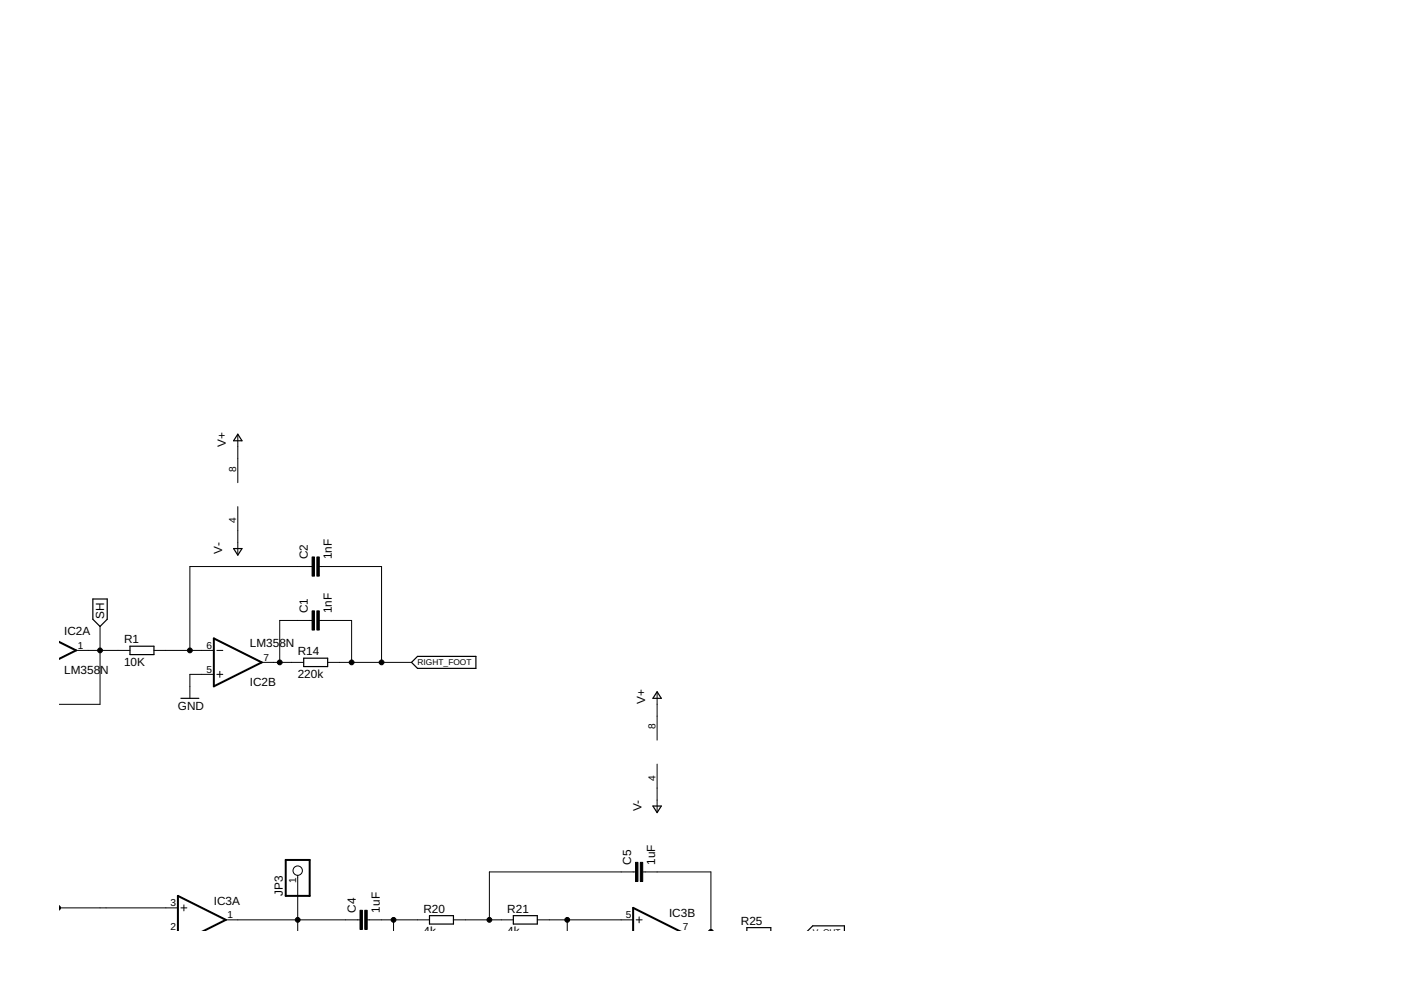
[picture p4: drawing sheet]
<svg xmlns="http://www.w3.org/2000/svg" width="297mm" height="210mm" viewBox="0 0 297 210" stroke-linecap="round" stroke-linejoin="round" font-family="sans-serif">
<g fill="none" stroke="#000" stroke-width=".25">
<path d="M50.4 92.1l.9 1.4h-1.8zM49.5 116.3h1.8l-.9 1.4zM19.7 127h3v4.3l-1.5 1.5-1.5-1.5zM27.6 137h5v1.8h-5zM64.4 139.6h5.1v1.7h-5.1zM38.4 148.1h3.8M87.2 140.4l1.3-1.2h12.4v2.5h-12.4zM139.3 146.7l.9 1.4h-1.8zM138.4 170.9h1.8l-.9 1.4zM91.1 194.1h5v1.8h-5zM108.8 194.1h5.1v1.8h-5.1zM158.3 197.3v-.6h5.1v.6"/>
<path d="M171.4 197.3l.9-1h6.7v1"/>
</g>
<g fill="none" stroke="#000" stroke-width=".21">
<path d="M50.4 92.2v10.1M50.4 107.4v10.2M16.1 137.9h11.5M21.2 132.8v16.5h-8.6M32.6 137.9h12.7M46 137.9h1.2M66.2 120.1h-25.9v17.8M66.2 131.6h-6.9v8.8M67.7 131.6h6.8v8.8M67.7 120.1h13.2v20.3M45.3 143h-5v5.1M46 143h1.2"/>
<path d="M46.6 142.3v1.3M55.5 140.4h8.9M69.5 140.4h17.7M139.3 146.8v10.1M139.3 162v10.2M12.6 192.5h25.1M38.4 192.5h1.2M39 191.9v1.2M47.9 195h28.4M63.1 185.6v11.7M77.9 195h13.2M83.4 195v2.3"/>
<path d="M96.1 195h12.7M113.9 195h20.3M120.3 195v2.3M134.7 184.9h-30.9v10.1M134.9 195h1.2M135.5 194.4v1.3M136.3 184.9h14.4v12.4"/>
<circle cx="63.1" cy="184.6" r=".99"/>
</g>
<path d="M12.6 136.2l3.5 1.7-3.5 1.7M45.3 135.4l10.2 5-10.2 5.1zM37.7 197.3v-7.4l10.2 5.1-4.5 2.3M60.6 182.3h5.1v7.6h-5.1zM134.2 197.3v-4.8l9.6 4.8" fill="none" stroke="#000" stroke-width=".42"/>
<path d="M66.2 118.1h.5v4.1h-.5zM67.2 118.1h.5v4.1h-.5zM66.2 129.5h.5v4.1h-.5zM67.2 129.5h.5v4.1h-.5zM76.3 193h.5v4.1h-.5zM77.3 193h.6v4.1h-.6zM134.7 182.8h.6v4.1h-.6zM135.8 182.8h.5v4.1h-.5z" fill="#000" stroke="#000" stroke-width=".21"/>
<g fill="#000" stroke="#000" stroke-width=".21">
<path d="M12.6 192v.1a.72 .72 0 0 1 0 .9z" fill-rule="evenodd"/>
<path d="M150.2 197.3h.1a.66 .66 0 0 1 .9 0z" fill-rule="evenodd"/>
<circle cx="21.2" cy="137.9" r=".51"/>
<circle cx="40.3" cy="137.9" r=".51"/>
<circle cx="59.3" cy="140.4" r=".51"/>
<circle cx="74.5" cy="140.4" r=".51"/>
<circle cx="80.9" cy="140.4" r=".51"/>
<circle cx="63.1" cy="195" r=".51"/>
<circle cx="83.4" cy="195" r=".51"/>
<circle cx="103.8" cy="195" r=".51"/>
<circle cx="120.3" cy="195" r=".51"/>
</g>
<g font-size="2.5">
<text x="47.9" y="94.7" transform="rotate(-90 47.9 94.7)">V+</text>
<text x="47.1" y="117.4" transform="rotate(-90 47.1 117.4)">V-</text>
<text x="65.3" y="118.6" transform="rotate(-90 65.3 118.6)">C2</text>
<text x="70.4" y="118.6" transform="rotate(-90 70.4 118.6)">1nF</text>
<text x="22.1" y="131.3" transform="rotate(-90 22.1 131.3)">SH</text>
<text x="65.3" y="130" transform="rotate(-90 65.3 130)">C1</text>
<text x="70.4" y="130" transform="rotate(-90 70.4 130)">1nF</text>
<text x="13.6" y="134.7">IC2A</text>
<text x="26.3" y="136.4">R1</text>
<text x="53" y="137.1">LM358N</text>
<text x="13.6" y="143">LM358</text>
<text x="21.3" y="143">N</text>
<text x="26.3" y="141.2">10K</text>
<text x="63.1" y="143.7">220k</text>
<text x="63.1" y="138.9">R14</text>
<text x="53" y="145.4">IC2B</text>
<text x="136.8" y="149.3" transform="rotate(-90 136.8 149.3)">V+</text>
<text x="37.7" y="150.6">GND</text>
<text x="136" y="172" transform="rotate(-90 136 172)">V-</text>
<text x="133.8" y="183.3" transform="rotate(-90 133.8 183.3)">C5</text>
<text x="138.9" y="183.3" transform="rotate(-90 138.9 183.3)">1uF</text>
<text x="45.3" y="191.9">IC3A</text>
<text x="59.9" y="190" transform="rotate(-90 59.9 190)">JP3</text>
<text x="75.4" y="193.5" transform="rotate(-90 75.4 193.5)">C4</text>
<text x="80.5" y="193.5" transform="rotate(-90 80.5 193.5)">1uF</text>
<text x="89.8" y="193.5">R20</text>
<text x="107.6" y="193.5">R21</text>
<text x="141.8" y="194.4">IC3B</text>
<text x="157.1" y="196.1">R25</text>
<text x="89.8" y="198.3">4k</text>
<text x="107.6" y="198.3">4k</text>
</g>
<g font-size="2.1">
<text x="50.1" y="100" transform="rotate(-90 50.1 100)">8</text>
<text x="50.1" y="110.9" transform="rotate(-90 50.1 110.9)">4</text>
<text x="16.5" y="137.5">1</text>
<text x="43.8" y="137.5">6</text>
<text x="43.8" y="142.6">5</text>
<text x="55.9" y="140.1">7</text>
<text x="139" y="154.6" transform="rotate(-90 139 154.6)">8</text>
<text x="139" y="165.5" transform="rotate(-90 139 165.5)">4</text>
<text x="62.8" y="187.1" transform="rotate(-90 62.8 187.1)">1</text>
<text x="36.2" y="197.2">2</text>
<text x="36.2" y="192.1">3</text>
<text x="48.2" y="194.7">1</text>
<text x="132.7" y="194.7">5</text>
<text x="144.7" y="197.2">7</text>
</g>
<g font-size="1.8">
<text x="88.5" y="141.1">RIGHT_FOOT</text>
<text x="172.3" y="198.2">V_OUT</text>
</g>
</svg>
